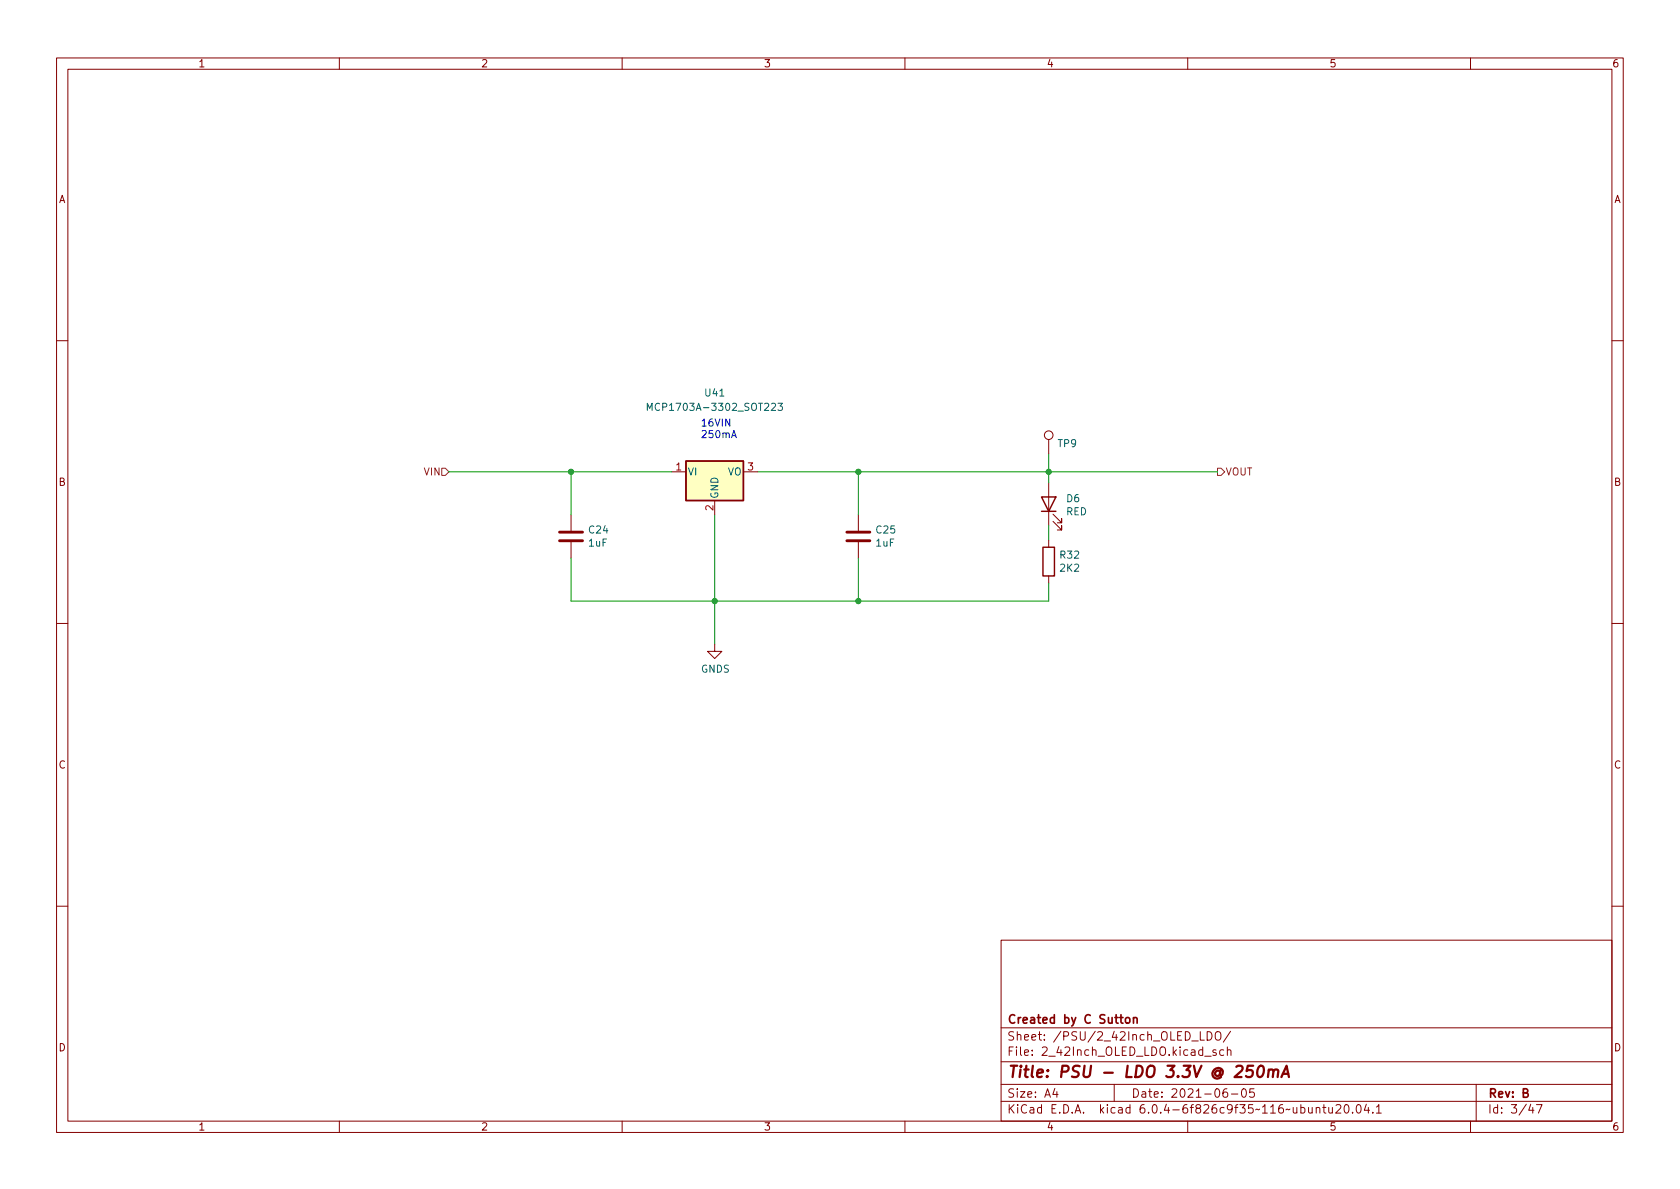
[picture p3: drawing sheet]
<svg xmlns="http://www.w3.org/2000/svg" width="297mm" height="210mm" viewBox="0 0 297 210" stroke-linecap="round" stroke-linejoin="round" font-family="sans-serif">
<g fill="none" stroke="#840000" stroke-width=".18">
<path d="M10 10.2h277v190.1h-277zM12 12.2h273v186.1h-273zM60 10.2v2M110 10.2v2M160 10.2v2M210 10.2v2M260 10.2v2M10 60.2h2M185.4 77.7v2.6M285 60.2h2M101 91.1v2.7M101 95.9v2.8"/>
<path d="M118.7 83.4h2.6M126.4 88.5v2.6M131.4 83.4h2.6M151.8 91.1v2.7M151.8 95.9v2.8M185.4 85.3v7.7M185.4 95.5v1.3M186.2 92.2l1.5 1.5v-.7v.7h-.8M186.2 90.9l1.5 1.6v-.8v.8h-.8M10 110.2h2M126.4 113.9v1.3h1.2l-1.2 1.3-1.3-1.3h1.3M185.4 101.8v1.3"/>
<path d="M285 110.2h2M10 160.2h2M177 166.3h108v32h-108zM285 160.2h2M60 198.3v2M110 198.3v2M160 198.3v2M177 194.8h108M177 191.8h108M177 187.8h108M177 181.8h108M186.5 192.5l-.4 1h1"/>
<path d="M186.9 193v1M197 191.8v3M210 198.3v2M212.2 182.4v1.5h.7M213 186.8h1.1M213.4 182.4a.76 .76 0 0 1 .9 .8 .76 .76 0 0 1-.9 .7zM214.9 182.6a.5 .5 0 0 1 .6-.2 .5 .5 0 0 1 .4 .5v.5a.5 .5 0 0 1-.5 .6 .5 .5 0 0 1-.5-.6zM215 185.7l-.4-.1-.2 .2 .1 .3 .5 .1v.4h-.6M216.4 185.7l-.5-.1-.3 .3v.4l.2 .3h.6M216.9 192.5a.59 .59 0 0 0-.7 .7v.5l.2 .3h.4l.2-.1 .1-.5-.2-.2-.4-.1-.3 .3M217 185.8l.2-.2 .4 .1v.9M217 185.1v1.5"/>
<path d="M217.6 182.4l-1.3 1.9M217.7 193.5h1.2M219.7 192.6l.2-.1a.81 .81 0 0 1 .5 .7 .81 .81 0 0 1-.3 .8h-.1a.81 .81 0 0 1-.6-.6 .81 .81 0 0 1 .3-.8zM221.7 192.5h-.7l-.1 .7 .2-.1 .5 .1 .2 .2-.1 .5-.2 .1-.6-.1M232.7 196l.2-.2 .4 .1 .1 .9M232.7 195.8v1M233.9 195.8h.5M234.1 195.3v1.3l.3 .2M234.9 195.8l.1 1h.4l.2-.1M235.6 195.8v1M236.2 195.5l.6-.2 .2 .2 .1 .3-1 1h1M237.8 195.5l.2-.2a.81 .81 0 0 1 .6 .7 .81 .81 0 0 1-.3 .8h-.2a.81 .81 0 0 1-.3-1.3z"/>
<path d="M239.1 196.7v.1M240 195.4l.1-.1a.81 .81 0 0 1 .6 .7 .81 .81 0 0 1-.3 .8h-.1a.81 .81 0 0 1-.6-.6 .81 .81 0 0 1 .3-.8zM241.6 195.3l-.4 1h.9M241.9 195.8v1M242.7 196.7v.1M243.4 195.8l.4-.5v1.5M243.4 196.8h.8M260 198.3v2M261 191.8v6.5M270.6 195.3l-.3 1h.9M271 195.8v1M271.7 195.3h.9l-.6 1.5"/>
<circle cx="185.4" cy="77" r=".76"/>
</g>
<path d="M221.6 188.5h-1l-.2 .9 .3-.2 .7 .1 .1 .3-.2 .7-.3 .2h-.4l-.3-.2M222.6 188.7a.46 .46 0 0 1 .5-.2 .46 .46 0 0 1 .3 .3 1.15 1.15 0 0 1-.7 1.7l-.2-.1a1.54 1.54 0 0 1 .1-1.7zM224.3 189.3a.49 .49 0 0 1 .9 .1l-.2 1.1M224.3 189.1l-.1 1.4M225.2 189.4a.5 .5 0 0 1 .8-.2l-.1 1.3M226.6 190.5l.9-2 .4 2M226.8 189.9h1" fill="none" stroke="#840000" stroke-width=".4"/>
<path d="M200.4 179.9v1M199.1 180.1l.2-.2 .4 .2 .1 .5-.2 .3h-.3l-.2-.1zM200.4 180.1l.2-.2 .4 .1 .1 .9" fill="none" stroke="#840000" stroke-width=".3"/>
<path d="M121.3 81.5h10.1v7h-10.1z" fill="#ffffc2" stroke="#ffffc2" stroke-width=".18"/>
<path d="M121.3 81.5h10.1v7h-10.1zM184.1 87.9h2.6l-1.3 2.5zM184.1 90.4h2.6M184.4 96.8h2v5h-2z" fill="none" stroke="#840000" stroke-width=".25"/>
<path d="M114.5 72.6v-1.3l.4 .9 .4-.9v1.3M137.6 71.3h.7l-.4 .5 .4 .1v.6l-.2 .1-.5-.1" fill="none" stroke="#006464" stroke-width=".18"/>
<path d="M98.9 95.6h4.1M98.9 94.1h4.1M149.7 95.6h4.1M149.7 94.1h4.1" fill="none" stroke="#840000" stroke-width=".51"/>
<path d="M78.1 82.8h.6l.7 .6-.7 .7h-.6zM215.3 82.8h.6l.6 .6-.6 .7h-.6z" fill="none" stroke="#725600" stroke-width=".18"/>
<path d="M129.3 77.4l.5-1.3 .4 1.3M129.5 77h.6" fill="none" stroke="#0000c2" stroke-width=".18"/>
<path d="M79.4 83.4h39.3M101 98.7v7.6h84.4v-3.2M101 83.4v7.7M126.4 91.1v22.8M134 83.4h81.3M151.8 83.4v7.7M151.8 98.7v7.6M185.4 80.3v5M185.4 93v2.5" fill="none" stroke="#009600" stroke-width=".18"/>
<g fill="#009600" stroke="#009600" stroke-width=".18">
<circle cx="101" cy="83.4" r=".46"/>
<circle cx="151.8" cy="83.4" r=".46"/>
<circle cx="151.8" cy="106.3" r=".46"/>
<circle cx="126.4" cy="106.3" r=".46"/>
<circle cx="185.4" cy="83.4" r=".46"/>
</g>
<text font-size="2.8" fill="#840000" x="178" y="190.6">Title: PSU - LDO 3.3V @ 250mA</text>
<g font-size="2.1" fill="#840000">
<text x="178" y="184">Sheet: /PSU/2_42Inch_OLED_LDO/</text>
<text x="178" y="181">Created by C Sutton</text>
<text x="178" y="186.7">File: 2_42Inch_OLED_LDO.kicad_sch</text>
<text x="178" y="196.9">KiCad E.D.A. kicad 6.0.4-6f826c9f35~116~ubuntu20.04.1</text>
<text x="178" y="194.1">Size: A4</text>
<text x="200" y="194.1">Date: 2021-06-05</text>
<text x="263" y="194.1">Rev: B</text>
<text x="263" y="196.9">Id: 3/47</text>
</g>
<g font-size="1.8" fill="#840000">
<text x="35" y="11.9">1</text>
<text x="85" y="11.9">2</text>
<text x="135" y="11.9">3</text>
<text x="185" y="11.9">4</text>
<text x="235" y="11.9">5</text>
<text x="285" y="11.9">6</text>
<text x="10.3" y="35.9">A</text>
<text x="285.3" y="35.9">A</text>
<text x="10.3" y="85.9">B</text>
<text x="285.3" y="85.9">B</text>
<text x="10.3" y="135.9">C</text>
<text x="285.3" y="135.9">C</text>
<text x="10.3" y="185.9">D</text>
<text x="285.3" y="185.9">D</text>
<text x="35" y="199.9">1</text>
<text x="85" y="199.9">2</text>
<text x="135" y="199.9">3</text>
<text x="185" y="199.9">4</text>
<text x="235" y="199.9">5</text>
<text x="285" y="199.9">6</text>
</g>
<g font-size="1.8" fill="#006464">
<text x="124.7" y="70.1">U41</text>
<text x="115.7" y="72.6">MCP1703A-3302_SOT223</text>
<text x="187.1" y="79.1">TP9</text>
<text x="121.5" y="84.1">VI</text>
<text x="127" y="88.3" transform="rotate(-90 127 88.3)">GND</text>
<text x="128.6" y="84.1">VO</text>
<text x="188.6" y="88.8">D6</text>
<text x="104.2" y="94.3">C24</text>
<text x="155" y="94.3">C25</text>
<text x="188.5" y="91.1">RED</text>
<text x="104.1" y="96.6">1uF</text>
<text x="154.9" y="96.6">1uF</text>
<text x="187.5" y="98.8">R32</text>
<text x="187.5" y="101.1">2K2</text>
<text x="123.9" y="118.9">GNDS</text>
</g>
<g font-size="1.8" fill="#0000c2">
<text x="123.8" y="75.4">16VIN</text>
<text x="123.8" y="77.5">250mA</text>
</g>
<g font-size="1.8" fill="#a90000">
<text x="119.5" y="83.2">1</text>
<text x="132.2" y="83.2">3</text>
<text x="126.1" y="90.3" transform="rotate(-90 126.1 90.3)">2</text>
</g>
<g font-size="1.8" fill="#725600">
<text x="75.1" y="84.1">VIN</text>
<text x="216.6" y="84.1">VOUT</text>
</g>
</svg>
